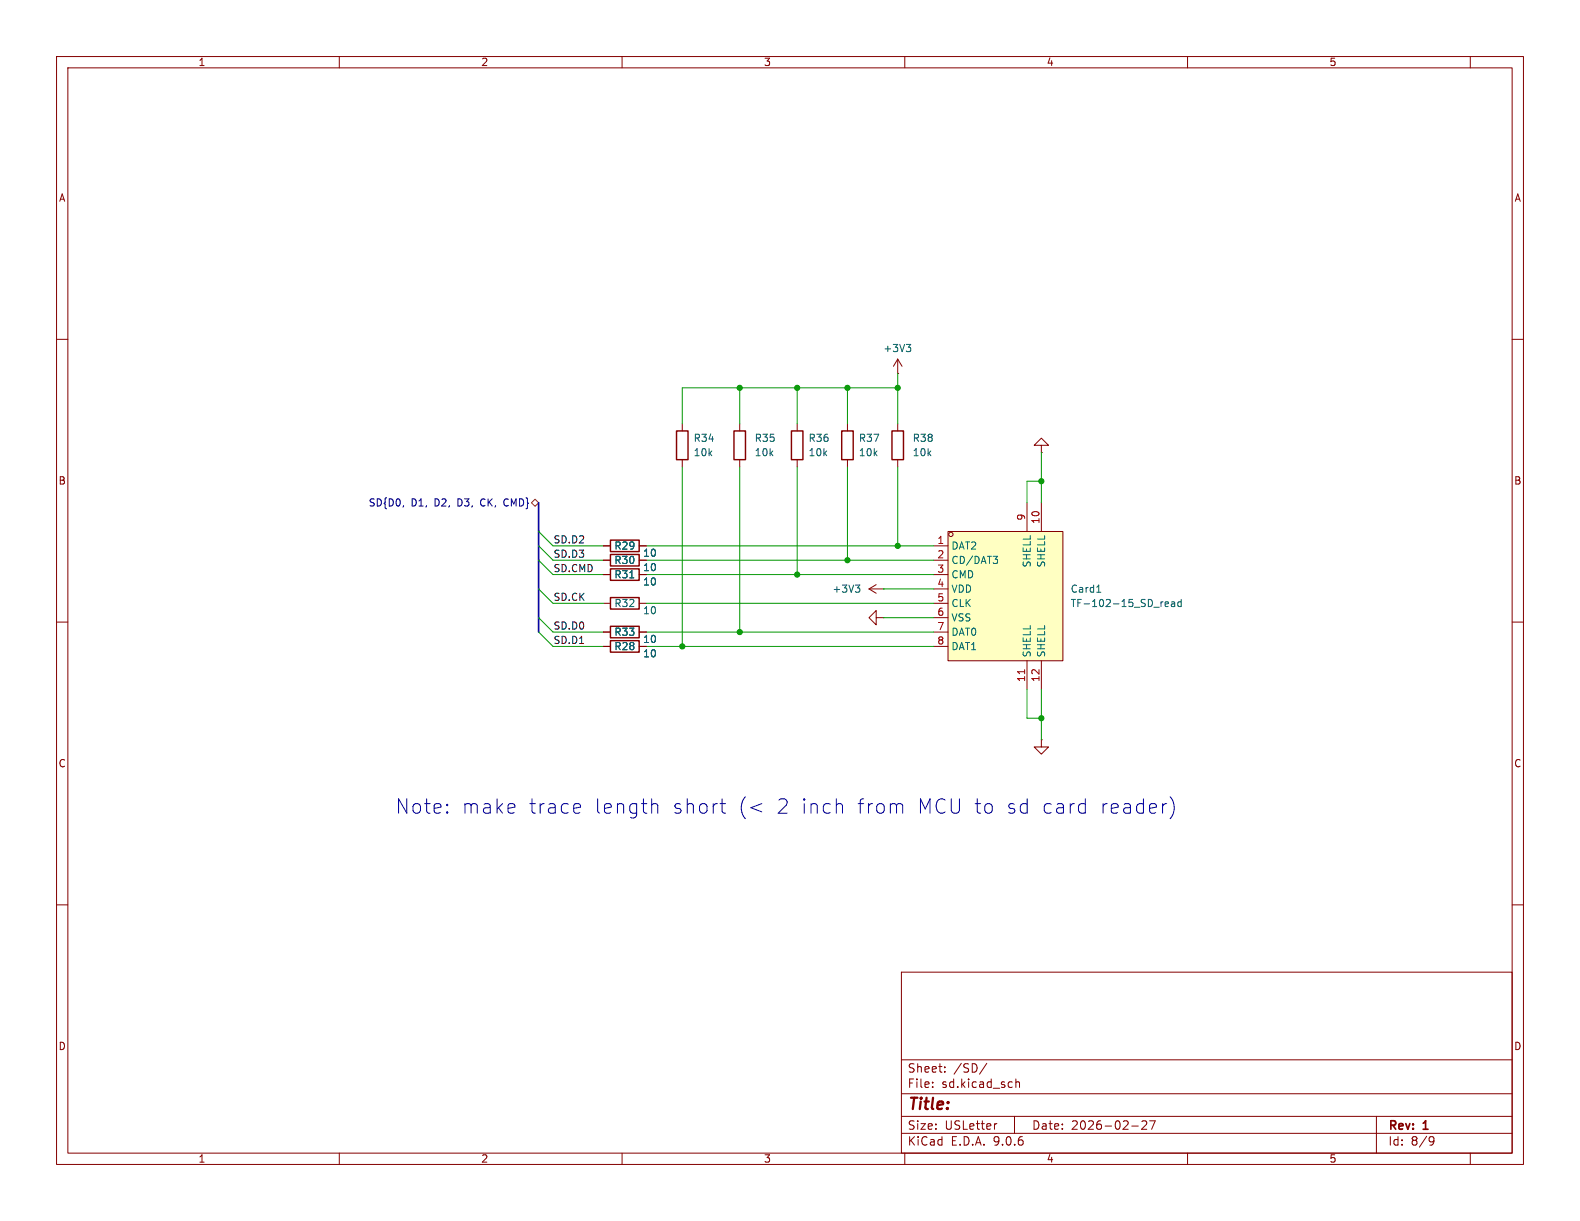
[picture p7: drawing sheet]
<svg xmlns="http://www.w3.org/2000/svg" width="279mm" height="216mm" viewBox="0 0 279 216" stroke-linecap="round" stroke-linejoin="round" font-family="sans-serif">
<g fill="none" stroke="#840000" stroke-width=".18">
<path d="M10 10h259.4v195.9h-259.4zM12 12h255.4v191.9h-255.4zM60 10v2M110 10v2M160 10v2M210 10v2M260 10v2M10 60h2M120.6 74.9v1.3M130.8 74.9v1.3M141 74.9v1.3M149.9 74.9v1.3"/>
<path d="M158.7 66h.1M158.7 63.5l-.7 1.3M158.7 63.5l.8 1.3M158.7 63.5v2.5M158.7 74.9v1.3M267.4 60h2M106.7 96.5h1.2M113 96.5h1.3M120.6 81.3v1.3M130.8 81.3v1.3M141 81.3v1.3M149.9 81.3v1.3"/>
<path d="M158.7 81.3v1.3M10 110h2M106.7 101.6h1.2M106.7 111.8h1.2M106.7 114.3h1.2M113 101.6h1.3M113 111.8h1.3M113 114.3h1.3M153.7 104.1l1.2 .8M153.7 104.1h2.5M154.9 109.2v-1.2l-1.2 1.2 1.2 1.3v-1.3h1.3M154.9 103.4l-1.2 .7"/>
<path d="M156.2 104.1h.1M156.2 109.2h.1M267.4 110h2M10 160h2M159.4 171.9h108v32h-108zM267.4 160h2M159.4 197.4h108M159.4 193.4h108M159.4 187.4h108M164.9 192.1v.2M164.9 191.4v.1M167.1 189.4v.2"/>
<path d="M167.1 188.7v.1M174.5 188l-1.3 1.9M176.3 198.7l-.3 .1M179.4 197.4v3M179.6 190.8v1.5M179.6 191.4l.3-.1 .3 .1 .1 .9M200.1 199.1h1.2M201.9 198.3l.6-.1 .2 .1 .1 .3-.9 1.1h.9M203.3 198.2h1l-.7 1.5M243.4 197.4v6.5M60 203.9v2M110 203.9v2"/>
<path d="M159.4 200.4h108M160 203.9v2M210 203.9v2M253 201l.5 .1a.99 .99 0 0 1-.4 1.4h-.2M253.6 201.6l-.3 .3h-.3M260 203.9v2"/>
</g>
<path d="M119.6 76.2h2.1v5.1h-2.1zM129.8 76.2h2v5.1h-2zM140 76.2h2v5.1h-2zM148.8 76.2h2.1v5.1h-2.1zM157.7 76.2h2.1v5.1h-2.1zM107.9 95.5h5.1v2h-5.1zM107.9 100.6h5.1v2h-5.1zM107.9 110.7h5.1v2.1h-5.1zM107.9 113.3h5.1v2h-5.1z" fill="none" stroke="#840000" stroke-width=".25"/>
<path d="M160.3 60.9h.7l-.4 .5M160.8 61.4l.2 .2v.3l-.2 .3M111.4 102.2h.7M151.3 103.4h.7l-.4 .5M151.8 103.9l.2 .3v.3l-.2 .2" fill="none" stroke="#006464" stroke-width=".18"/>
<path d="M167.6 94h20.4v22.8h-20.4z" fill="#ffffc2"/>
<g fill="none" stroke="#840000" stroke-width=".18">
<path d="M184.1 78.7h1.3l-1.3-1.2-1.2 1.2h1.2v1.3M106.7 96.5h1.2M106.7 99.1h1.2M113 96.5h1.3M113 99.1h1.3M165.1 96.5h2.5M165.1 99.1h2.5M167.6 94h20.4v22.8h-20.4zM181.6 88.9v5.1M184.1 80h.1M184.1 88.9v5.1M106.7 101.6h1.2"/>
<path d="M106.7 106.7h1.2M106.7 111.8h1.2M106.7 114.3h1.2M113 101.6h1.3M113 106.7h1.3M113 111.8h1.3M113 114.3h1.3M165.1 101.6h2.5M165.1 104.1h2.5M165.1 106.7h2.5M165.1 109.2h2.5M165.1 111.8h2.5"/>
<path d="M165.1 114.3h2.5M181.6 116.8v5.1M184.1 116.8v5.1M184.1 130.8v1.3h1.3l-1.3 1.3-1.2-1.3h1.2M184.1 130.8h.1"/>
<circle cx="168.2" cy="94.5" r=".38"/>
</g>
<path d="M175.6 98.4h.8l-.4 .5M176.2 98.9l.2 .2v.3l-.2 .2M111.4 102.2h.7M193.9 104.7h.8M206 106.8l.6-.1v-.2l-.4-.1-.2 .2 .1 .6h.5M207.2 106.5h.5v.8M207.7 106.7l-.4 .1-.2 .2 .2 .3 .4-.1M208.9 106.5l-.4-.1-.2 .3 .1 .5h.5M208.9 106v1.3" fill="none" stroke="#006464" stroke-width=".18"/>
<path d="M181.2 118.4v.7" fill="none" stroke="#a90000" stroke-width=".18"/>
<path d="M107.9 98h5.1v2.1h-5.1zM107.9 105.7h5.1v2h-5.1z" fill="none" stroke="#840000" stroke-width=".25"/>
<path d="M71.4 89.4l-.1 .2M89.3 88.3l-.2 .5 .2 .6" fill="none" stroke="#000084" stroke-width=".18"/>
<path d="M94 88.9l.6-.6 .6 .6-.6 .6z" fill="none" stroke="#725600" stroke-width=".18"/>
<path d="M95.2 88.9v22.9" fill="none" stroke="#000084" stroke-width=".3"/>
<g fill="none" stroke="#009600" stroke-width=".18">
<path d="M130.8 68.6v6.3M141 68.6v6.3M149.9 68.6v6.3M158.7 68.6h-38.1v6.3M158.7 66v8.9M95.2 94l2.6 2.5h8.9M95.2 99.1l2.6 2.5h8.9M95.2 96.5l2.6 2.6h8.9M114.3 96.5h50.8M114.3 99.1h50.8M120.6 82.6v31.7M130.8 82.6v29.2"/>
<path d="M141 82.6v19M149.9 82.6v16.5M158.7 82.6v13.9M184.1 85.1h-2.5v3.8M184.1 80v8.9M95.2 109.2l2.6 2.6h8.9M95.2 111.8l2.6 2.5h8.9M95.2 104.1l2.6 2.6h8.9M114.3 111.8h50.8M114.3 114.3h50.8M114.3 106.7h50.8M114.3 101.6h50.8"/>
<path d="M156.2 109.2h8.9M156.2 104.1h8.9M181.6 121.9v5.1h2.5M184.1 121.9v8.9"/>
</g>
<g fill="none" stroke="#0000c2" stroke-width=".18">
<path d="M102.3 142.1l.2 .1 .2 .5-1.3 .2M102.5 143.7l-.2 .1M115.4 142.2l.2-.1 .6 .1 .1 .3v1.3M127.3 142.1h1M127.7 143.4l.1 .3 .5 .1M134.7 142.1l-1.9 .7 1.9 .8M148.6 142.1l.4 .4v1.3M158.9 142.1l.6 .1 .1 .3v1.3M191.2 142.1l.7 .1M191.9 143.7l-.7 .1M191.9 141.3v2.5M206.1 142.1h.2"/>
<path d="M206.9 140.9a2.91 2.91 0 0 1 0 3.9"/>
</g>
<g fill="#009600" stroke="#009600" stroke-width=".18">
<circle cx="141" cy="101.6" r=".46"/>
<circle cx="141" cy="68.6" r=".46"/>
<circle cx="130.8" cy="68.6" r=".46"/>
<circle cx="130.8" cy="111.8" r=".46"/>
<circle cx="120.6" cy="114.3" r=".46"/>
<circle cx="158.7" cy="96.5" r=".46"/>
<circle cx="149.9" cy="99.1" r=".46"/>
<circle cx="184.1" cy="85.1" r=".46"/>
<circle cx="158.7" cy="68.6" r=".46"/>
<circle cx="149.9" cy="68.6" r=".46"/>
<circle cx="184.1" cy="127" r=".46"/>
</g>
<g font-size="3.5" fill="#0000c2">
<text x="69.9" y="144.1">Note:</text>
<text x="81.6" y="144.1">make</text>
<text x="93.4" y="144.1">trace</text>
<text x="105" y="144.1">length</text>
<text x="118.7" y="144.1">short</text>
<text x="130.2" y="144.1">(&lt;</text>
<text x="137" y="144.1">2 inch</text>
<text x="151.1" y="144.1">from</text>
<text x="161.7" y="144.1">MCU to</text>
<text x="177.4" y="144.1">sd</text>
<text x="183.6" y="144.1">card</text>
<text x="193.8" y="144.1">reader)</text>
</g>
<text font-size="2.8" fill="#840000" x="160.4" y="196.8">Title:</text>
<g font-size="2.1" fill="#840000">
<text x="160.4" y="189.9">Sheet:</text>
<text x="168.6" y="189.9">/SD/</text>
<text x="160.4" y="192.6">File:</text>
<text x="166.5" y="192.6">sd.kicad_sch</text>
<text x="160.4" y="202.8">KiCad</text>
<text x="160.4" y="200">Size:</text>
<text x="167.1" y="200">USLetter</text>
<text x="168.1" y="202.8">E.D.A.</text>
<text x="175.7" y="202.8">9.0.6</text>
<text x="182.4" y="200">Date:</text>
<text x="189.4" y="200">2026-02-27</text>
<text x="245.4" y="200.2">Rev:</text>
<text x="245.4" y="202.8">Id:</text>
<text x="249.5" y="202.8">8/9</text>
<text x="251.8" y="200.2">1</text>
</g>
<g font-size="1.8" fill="#840000">
<text x="35" y="11.9">1</text>
<text x="85" y="11.9">2</text>
<text x="135" y="11.9">3</text>
<text x="185" y="11.9">4</text>
<text x="235" y="11.9">5</text>
<text x="10.3" y="35.9">A</text>
<text x="267.7" y="35.9">A</text>
<text x="10.3" y="85.9">B</text>
<text x="267.7" y="85.9">B</text>
<text x="10.3" y="135.9">C</text>
<text x="267.7" y="135.9">C</text>
<text x="10.3" y="185.9">D</text>
<text x="267.7" y="185.9">D</text>
<text x="35" y="205.8">1</text>
<text x="85" y="205.8">2</text>
<text x="135" y="205.8">3</text>
<text x="185" y="205.8">4</text>
<text x="235" y="205.8">5</text>
</g>
<g font-size="1.8" fill="#006464">
<text x="156.1" y="62.5">+3V3</text>
<text x="122.6" y="80.9">10k</text>
<text x="122.6" y="78.3">R34</text>
<text x="133.4" y="80.9">10k</text>
<text x="133.4" y="78.3">R35</text>
<text x="142.9" y="80.9">10k</text>
<text x="142.9" y="78.3">R36</text>
<text x="151.8" y="80.9">10k</text>
<text x="151.8" y="78.3">R37</text>
<text x="161.3" y="80.9">10k</text>
<text x="161.3" y="78.3">R38</text>
<text x="108.5" y="97.4">R29</text>
<text x="108.5" y="99.9">R30</text>
<text x="113.6" y="98.7">10</text>
<text x="113.6" y="101.2">10</text>
<text x="168.1" y="97.4">DAT2</text>
<text x="168.1" y="99.9">CD/DAT3</text>
<text x="182.5" y="100.4" transform="rotate(-90 182.5 100.4)">SHELL</text>
<text x="185" y="100.4" transform="rotate(-90 185 100.4)">SHELL</text>
<text x="108.5" y="102.5">R31</text>
<text x="108.5" y="107.5">R32</text>
<text x="113.6" y="103.7">10</text>
<text x="147.1" y="105">+3V3</text>
<text x="168.1" y="102.5">CMD</text>
<text x="168.1" y="105">VDD</text>
<text x="168.1" y="107.5">CLK</text>
<text x="189.2" y="105">Card1</text>
<text x="189.2" y="107.5">TF-102-15_SD_read</text>
<text x="108.5" y="112.6">R33</text>
<text x="113.6" y="113.9">10</text>
<text x="113.6" y="108.8">10</text>
<text x="168.1" y="110.1">VSS</text>
<text x="168.1" y="112.6">DAT0</text>
<text x="108.5" y="115.2">R28</text>
<text x="113.6" y="116.4">10</text>
<text x="168.1" y="115.2">DAT1</text>
<text x="182.5" y="116.3" transform="rotate(-90 182.5 116.3)">SHELL</text>
<text x="185" y="116.3" transform="rotate(-90 185 116.3)">SHELL</text>
</g>
<g font-size="1.8" fill="#000084">
<text x="65.1" y="89.8">SD{D0,</text>
<text x="72.7" y="89.8">D1,</text>
<text x="76.9" y="89.8">D2,</text>
<text x="81.2" y="89.8">D3,</text>
<text x="85.4" y="89.8">CK,</text>
<text x="89.8" y="89.8">CMD}</text>
</g>
<g font-size="1.8" fill="#a90000">
<text x="181.4" y="92.1" transform="rotate(-90 181.4 92.1)">9</text>
<text x="183.9" y="92.8" transform="rotate(-90 183.9 92.8)">10</text>
<text x="165.7" y="96.3">1</text>
<text x="165.7" y="98.8">2</text>
<text x="165.7" y="101.3">3</text>
<text x="165.7" y="103.9">4</text>
<text x="165.7" y="106.4">5</text>
<text x="165.7" y="109">6</text>
<text x="165.7" y="111.5">7</text>
<text x="165.7" y="114">8</text>
<text x="181.4" y="120.7" transform="rotate(-90 181.4 120.7)">11</text>
<text x="183.9" y="120.7" transform="rotate(-90 183.9 120.7)">12</text>
</g>
<g font-size="1.8" fill="#0f0f0f">
<text x="97.8" y="98.7">SD.D3</text>
<text x="97.8" y="96.2">SD.D2</text>
<text x="97.8" y="101.3">SD.CMD</text>
<text x="97.8" y="106.3">SD.CK</text>
<text x="97.8" y="114">SD.D1</text>
<text x="97.8" y="111.4">SD.D0</text>
</g>
</svg>
